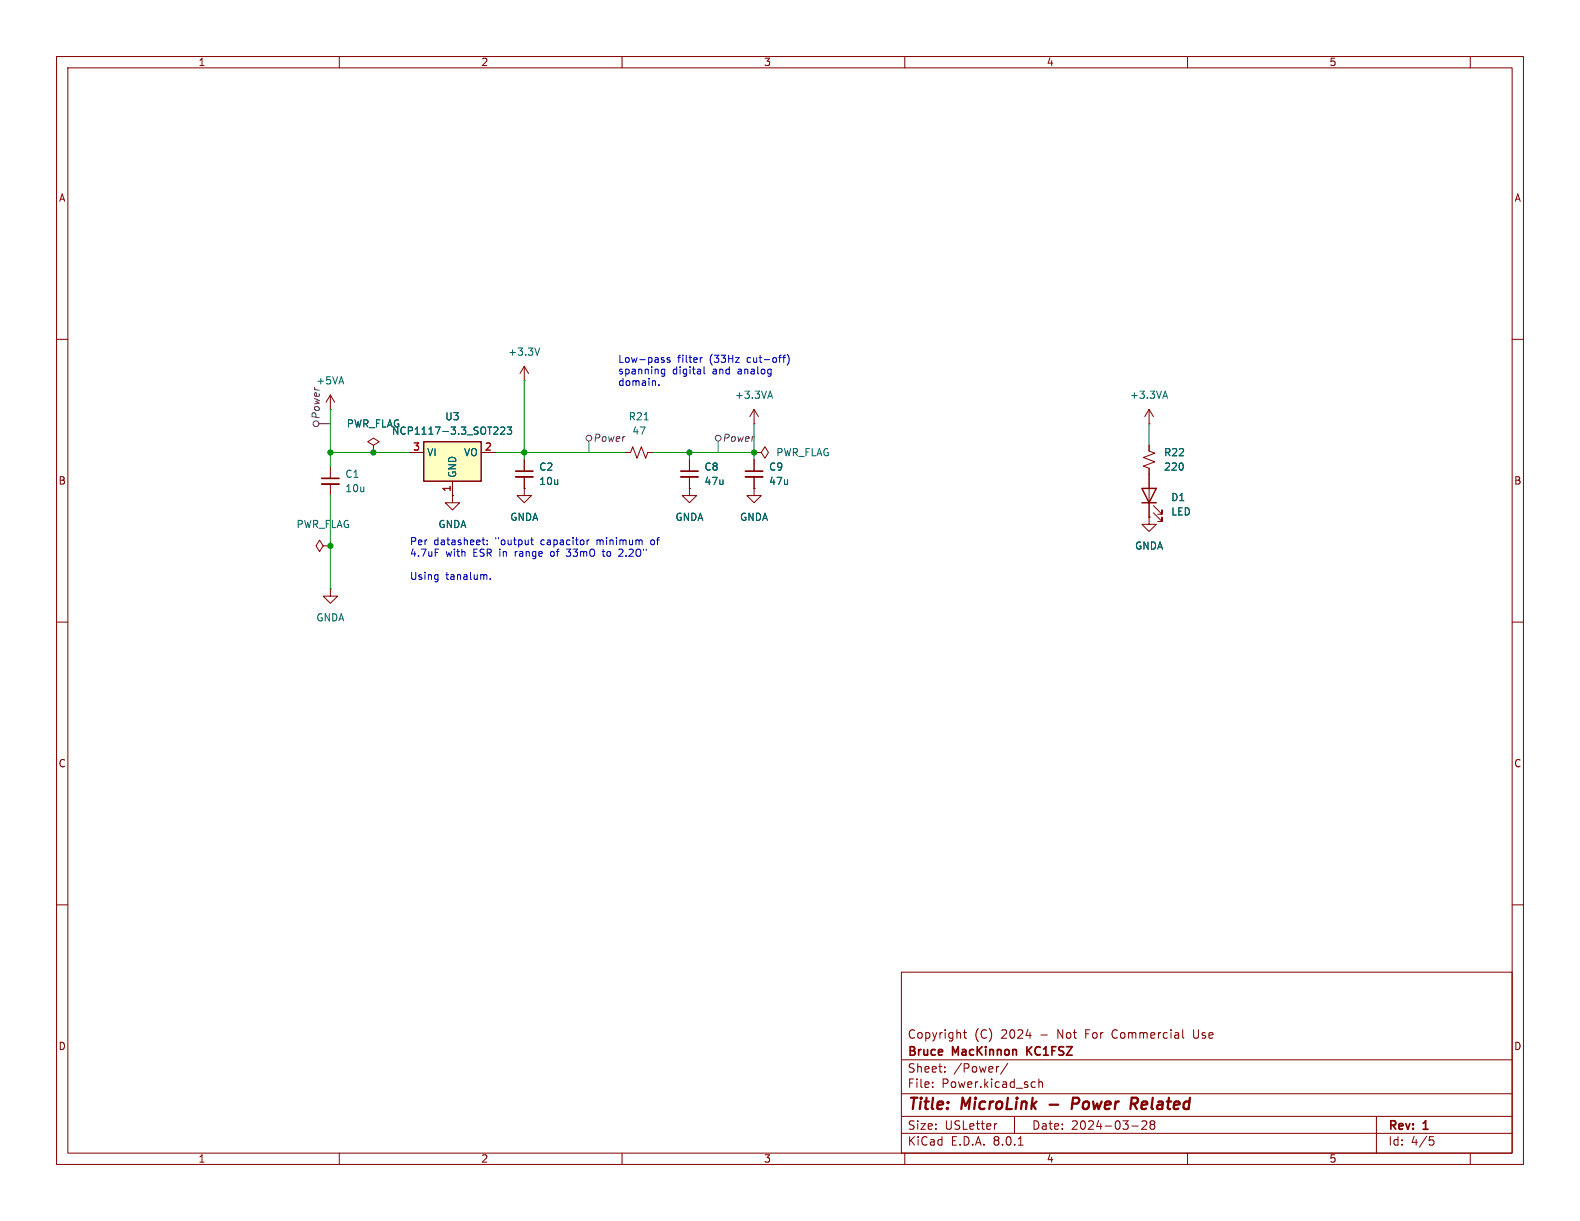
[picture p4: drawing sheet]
<svg xmlns="http://www.w3.org/2000/svg" width="279mm" height="216mm" viewBox="0 0 279 216" stroke-linecap="round" stroke-linejoin="round" font-family="sans-serif">
<g fill="none" stroke="#840000" stroke-width=".18">
<path d="M10 10h259.4v195.9h-259.4zM12 12h255.4v191.9h-255.4zM60 10v2M110 10v2M160 10v2M210 10v2M260 10v2M10 60h2M267.4 60h2M58.4 72.4h.1M58.4 69.9l-.7 1.2M58.4 69.9v2.5"/>
<path d="M58.4 69.9l.8 1.2M66 78.7l1.1-.6-1.1-.6-1 .6 1 .6v1.3M92.7 67.3h.1M92.7 64.8l-.8 1.2M92.7 64.8v2.5M92.7 64.8l.8 1.2M66 80h.1M121.9 86.4v1.2h1.3l-1.3 1.3-1.3-1.3h1.3M121.9 86.4h.1M10 110h2M267.4 110h2M10 160h2"/>
<path d="M267.4 160h2M159.4 171.9h108v32h-108zM159.4 197.4h108M159.4 193.4h108M159.4 187.4h108M164.9 192.1v.2M164.9 191.4v.1M167.1 189.4v.2M167.1 188.7v.1M170.4 182.6h.5M170.6 182.1v1.3l.3 .2M176.3 198.7l-.3 .1"/>
<path d="M176.6 188.6l-.2 .1M178.2 188l-1.3 1.9M179.4 197.4v3M182.6 191.3l.5 .1M183.1 192.2l-.5 .1M183.7 191.4l.2-.1 .4 .1 .1 .9M183.7 190.8v1.5M200.1 199.1h1.2M201.9 198.3l.6-.1 .2 .1 .1 .3-.9 1.1h.9M203.6 198.8l-.2-.3 .2-.3 .5 .1 .1 .2-.3 .3M203.6 198.8l-.2 .3v.3l.2 .3 .5-.1 .1-.2-.1-.4-.2-.2M203.6 198.8h.3"/>
<path d="M209.1 182.1v1.3l.3 .2M211.1 182.1v1.2l.1 .2M243.4 197.4v6.5M60 203.9v2M110 203.9v2M159.4 200.4h108M160 203.9v2M180.1 202.5h.8M210 203.9v2M252.8 201h.7M252.9 201.6h.4l.3 .2-.2 .6-.5 .1M260 203.9v2"/>
</g>
<path d="M185.6 195.3h1.5M190.5 194.1h-.7l-.3 2M190.6 195.1l-1 .1M200.1 194.1l1 .1a.58 .58 0 0 1-.3 1M200.5 195.2l.5 .9" fill="none" stroke="#840000" stroke-width=".4"/>
<path d="M181.6 185.1v1.5M182.5 185.1l-.9 .8" fill="none" stroke="#840000" stroke-width=".3"/>
<path d="M95.4 61.5l-.4 1.3" fill="none" stroke="#006464" stroke-width=".18"/>
<path d="M74.9 78.1h10.2v7h-10.2z" fill="#ffffc2"/>
<path d="M74.9 78.1h10.2v7h-10.2zM201.9 86.4h2.6l-1.3 2.5zM201.9 88.9h2.6" fill="none" stroke="#840000" stroke-width=".25"/>
<g fill="none" stroke="#840000" stroke-width=".18">
<path d="M133.3 74.9h.1M133.3 72.4l-.7 1.3M133.3 72.4v2.5M133.3 72.4l.8 1.3M203.2 74.9h.1M203.2 78.7v1.1l1 .3-2 .8 2 .8-2 .7 1 .4v8.6M203.2 72.4v2.5M203.2 72.4l-.8 1.3M203.2 72.4l.8 1.3M57.1 96.5l-.6-1-.6 1 .6 1 .6-1h1.3M58.4 96.5h.1M58.4 82.6v2"/>
<path d="M58.4 85.6v2M66 80h.1M72.4 80h2.5M80 87.6v1.3h1.3l-1.3 1.3-1.3-1.3h1.3M80 87.6h.1M80 85.1v2.5M85.1 80h2.5M92.7 86.4v1.2h1.3l-1.3 1.3-1.3-1.3h1.3M92.7 86.4h.1M92.7 81.3v2M92.7 84.3v2.1M110.5 80h1l.4-1 .7 2 .8-2 .8 2 .4-1h1"/>
<path d="M121.9 86.4h.1M121.9 81.3v2M121.9 84.3v2.1M133.3 86.4v1.2h1.3l-1.3 1.3-1.2-1.3h1.2M133.3 86.4h.1M133.3 80h1.3l.7-1 .6 1-.6 1-.7-1M133.3 80h.1M133.3 81.3v2M133.3 84.3v2.1M203.2 91.4v1.3h1.3l-1.3 1.3-1.3-1.3h1.3M203.2 91.4h.1M204 90.7l1.5 1.5v-.8v.8h-.8"/>
<path d="M204 89.4l1.5 1.5v-.7v.7h-.8M58.4 104.1v1.3h1.3l-1.3 1.3-1.3-1.3h1.3M58.4 104.1h.1"/>
</g>
<path d="M87.3 76.8h.8M88 75.6v.5M88.5 75.6l.5-.1 .3 .4-.8 .9h.8M89.7 75.5h.8l-.5 .5 .4 .1v.6l-.2 .1-.5-.1M113.9 74.2h.7M135.9 70.1h.6M136.2 69.2l.4 1.2M205.7 70.1h.6M206 69.2l.5 1.2" fill="none" stroke="#006464" stroke-width=".18"/>
<path d="M56.9 85.6h3M91.2 84.3h3M120.4 84.3h3M131.8 84.3h3.1" fill="none" stroke="#840000" stroke-width=".33"/>
<path d="M56.9 84.6h3M91.2 83.3h3M120.4 83.3h3M131.8 83.3h3.1" fill="none" stroke="#840000" stroke-width=".3"/>
<g fill="none" stroke="#484848" stroke-width=".18">
<path d="M56.4 74.9h2M104.1 78v2M127 78v2"/>
<circle cx="55.9" cy="74.9" r=".51"/>
<circle cx="104.1" cy="77.5" r=".51"/>
<circle cx="127" cy="77.5" r=".51"/>
</g>
<g fill="none" stroke="#0000c2" stroke-width=".18">
<path d="M116.5 68v.2M117.3 63.7l.2 .1-.2 .3M117.3 63.2l.1 .1M117.5 65.3v1l-.2 .2h-.3M117.5 65.3h-.3l-.3 .2 .2 .6h.4M118.5 63.3l-.4-.1-.1 .2v.2l.5 .1v.3h-.5M123.8 63.2v.9M124.2 63.2l-.4 .3M124.5 64.9v1l.2 .2M138.4 63.2h.5M138.9 62.8l-.3 .2v1.1M139.2 62.6a1.46 1.46 0 0 1 0 2"/>
<path d="M85.3 95.5h.4M85.4 95.1v1l.3 .2M86.2 96.2v.1M86.2 95.5v.2M93.8 95.5h.5M94 95.1v1l.3 .2M97.5 97.6l-.2 .2 .2 .5M100.1 98.2l.6 .2M100.9 97.1l-.4 .5h.2M103.8 95.5v.8M104.2 95.5l-.4 .2M106.5 97.5h.5"/>
<path d="M106.7 97.1v1.1l.3 .2M109.9 97.1l.3 .2M110.2 97.5l-.8 .9h.8M115.2 95.5l-.1 .2 .1 .6M77.3 101.6l.1 .1M77.4 101.6v1.2M77.4 102.4l-.1 .1M86 101.7l.1 .8M86.7 102.3v.2"/>
</g>
<path d="M58.4 72.4v10.2M92.7 67.3v14M133.3 74.9v6.4M203.2 74.9v3.8M58.4 80h14M58.4 87.6v16.5M87.6 80h22.9M115.6 80h17.7M121.9 80v1.3" fill="none" stroke="#009600" stroke-width=".18"/>
<g fill="#009600" stroke="#009600" stroke-width=".18">
<circle cx="92.7" cy="80" r=".46"/>
<circle cx="58.4" cy="96.5" r=".46"/>
<circle cx="58.4" cy="80" r=".46"/>
<circle cx="66" cy="80" r=".46"/>
<circle cx="121.9" cy="80" r=".46"/>
<circle cx="133.3" cy="80" r=".46"/>
</g>
<g font-size="2.8" fill="#840000">
<text x="160.4" y="196.8">Title:</text>
<text x="170.1" y="196.8">MicroLink</text>
<text x="191.2" y="196.8">Power</text>
<text x="202.4" y="196.8">Related</text>
</g>
<g font-size="2.1" fill="#840000">
<text x="160.4" y="183.9">Copyright</text>
<text x="172.3" y="183.9">(C)</text>
<text x="177.1" y="183.9">2024</text>
<text x="184.1" y="183.9">-</text>
<text x="187.2" y="183.9">Not</text>
<text x="192.3" y="183.9">For</text>
<text x="197.2" y="183.9">Commercial</text>
<text x="211.7" y="183.9">Use</text>
<text x="160.4" y="189.9">Sheet:</text>
<text x="160.4" y="187.1">Bruce</text>
<text x="168.5" y="187.1">MacKinnon</text>
<text x="168.6" y="189.9">/Power/</text>
<text x="182.2" y="187.1">KC1FSZ</text>
<text x="160.4" y="192.6">File:</text>
<text x="166.5" y="192.6">Power.kicad_sch</text>
<text x="160.4" y="202.8">KiCad</text>
<text x="160.4" y="200">Size:</text>
<text x="167.1" y="200">USLetter</text>
<text x="168.1" y="202.8">E.D.A.</text>
<text x="175.7" y="202.8">8.0.1</text>
<text x="182.4" y="200">Date:</text>
<text x="189.4" y="200">2024-03-28</text>
<text x="245.4" y="200.2">Rev:</text>
<text x="245.4" y="202.8">Id:</text>
<text x="249.5" y="202.8">4/5</text>
<text x="251.8" y="200.2">1</text>
</g>
<g font-size="1.8" fill="#840000">
<text x="35" y="11.9">1</text>
<text x="85" y="11.9">2</text>
<text x="135" y="11.9">3</text>
<text x="185" y="11.9">4</text>
<text x="235" y="11.9">5</text>
<text x="10.3" y="35.9">A</text>
<text x="267.7" y="35.9">A</text>
<text x="10.3" y="85.9">B</text>
<text x="267.7" y="85.9">B</text>
<text x="10.3" y="135.9">C</text>
<text x="267.7" y="135.9">C</text>
<text x="10.3" y="185.9">D</text>
<text x="267.7" y="185.9">D</text>
<text x="35" y="205.8">1</text>
<text x="85" y="205.8">2</text>
<text x="135" y="205.8">3</text>
<text x="185" y="205.8">4</text>
<text x="235" y="205.8">5</text>
</g>
<g font-size="1.8" fill="#006464">
<text x="89.8" y="63.1">+3.3V</text>
<text x="129.9" y="70.7">+3.3VA</text>
<text x="199.7" y="70.7">+3.3VA</text>
<text x="61.2" y="75.8">PWR_FLAG</text>
<text x="69.2" y="77.1">NCP1117-3.3_SOT223</text>
<text x="78.6" y="74.5">U3</text>
<text x="111.1" y="74.5">R21</text>
<text x="111.7" y="77.1">47</text>
<text x="75.4" y="80.9">VI</text>
<text x="82" y="80.9">VO</text>
<text x="95.3" y="83.4">C2</text>
<text x="124.5" y="83.4">C8</text>
<text x="135.9" y="83.4">C9</text>
<text x="137.2" y="80.9">PWR_FLAG</text>
<text x="205.7" y="83.4">220</text>
<text x="205.7" y="80.9">R22</text>
<text x="61" y="84.7">C1</text>
<text x="61" y="87.2">10u</text>
<text x="80.9" y="84.6" transform="rotate(-90 80.9 84.6)">GND</text>
<text x="95.3" y="86">10u</text>
<text x="124.5" y="86">47u</text>
<text x="135.9" y="86">47u</text>
<text x="207" y="88.8">D1</text>
<text x="52.3" y="93.6">PWR_FLAG</text>
<text x="77.4" y="93.6">GNDA</text>
<text x="90.1" y="92.3">GNDA</text>
<text x="119.3" y="92.3">GNDA</text>
<text x="130.8" y="92.3">GNDA</text>
<text x="207" y="91.4">LED</text>
<text x="200.6" y="97.4">GNDA</text>
<text x="55.8" y="110.1">GNDA</text>
</g>
<g font-size="1.8" fill="#0000c2">
<text x="109.2" y="64.2">Low-pass</text>
<text x="119.8" y="64.2">filter</text>
<text x="125.6" y="64.2">(33Hz</text>
<text x="132.4" y="64.2">cut-off)</text>
<text x="109.2" y="66.3">spanning</text>
<text x="109.2" y="68.3">domain.</text>
<text x="118.9" y="66.3">digital</text>
<text x="126.1" y="66.3">and</text>
<text x="130.8" y="66.3">analog</text>
<text x="72.4" y="96.5">Per</text>
<text x="72.4" y="98.5">4.7uF</text>
<text x="76.7" y="96.5">datasheet:</text>
<text x="78.8" y="98.5">with</text>
<text x="83.8" y="98.5">ESR in</text>
<text x="87.7" y="96.5">&quot;output</text>
<text x="91.5" y="98.5">range</text>
<text x="95.9" y="96.5">capacitor</text>
<text x="98" y="98.5">of</text>
<text x="101.1" y="98.5">33mO</text>
<text x="106" y="96.5">minimum</text>
<text x="107.7" y="98.5">to</text>
<text x="110.7" y="98.5">2.2O&quot;</text>
<text x="115.7" y="96.5">of</text>
<text x="72.4" y="102.6">Using</text>
<text x="78.8" y="102.6">tanalum.</text>
</g>
<g font-size="1.8" fill="#484848">
<text x="55.8" y="68.2">+5VA</text>
<text x="56.7" y="74.2" transform="rotate(-90 56.7 74.2)">Power</text>
<text x="104.8" y="78.3">Power</text>
<text x="127.7" y="78.3">Power</text>
</g>
<g font-size="1.8" fill="#a90000">
<text x="73" y="79.8">3</text>
<text x="85.7" y="79.8">2</text>
<text x="79.8" y="87.1" transform="rotate(-90 79.8 87.1)">1</text>
</g>
</svg>
